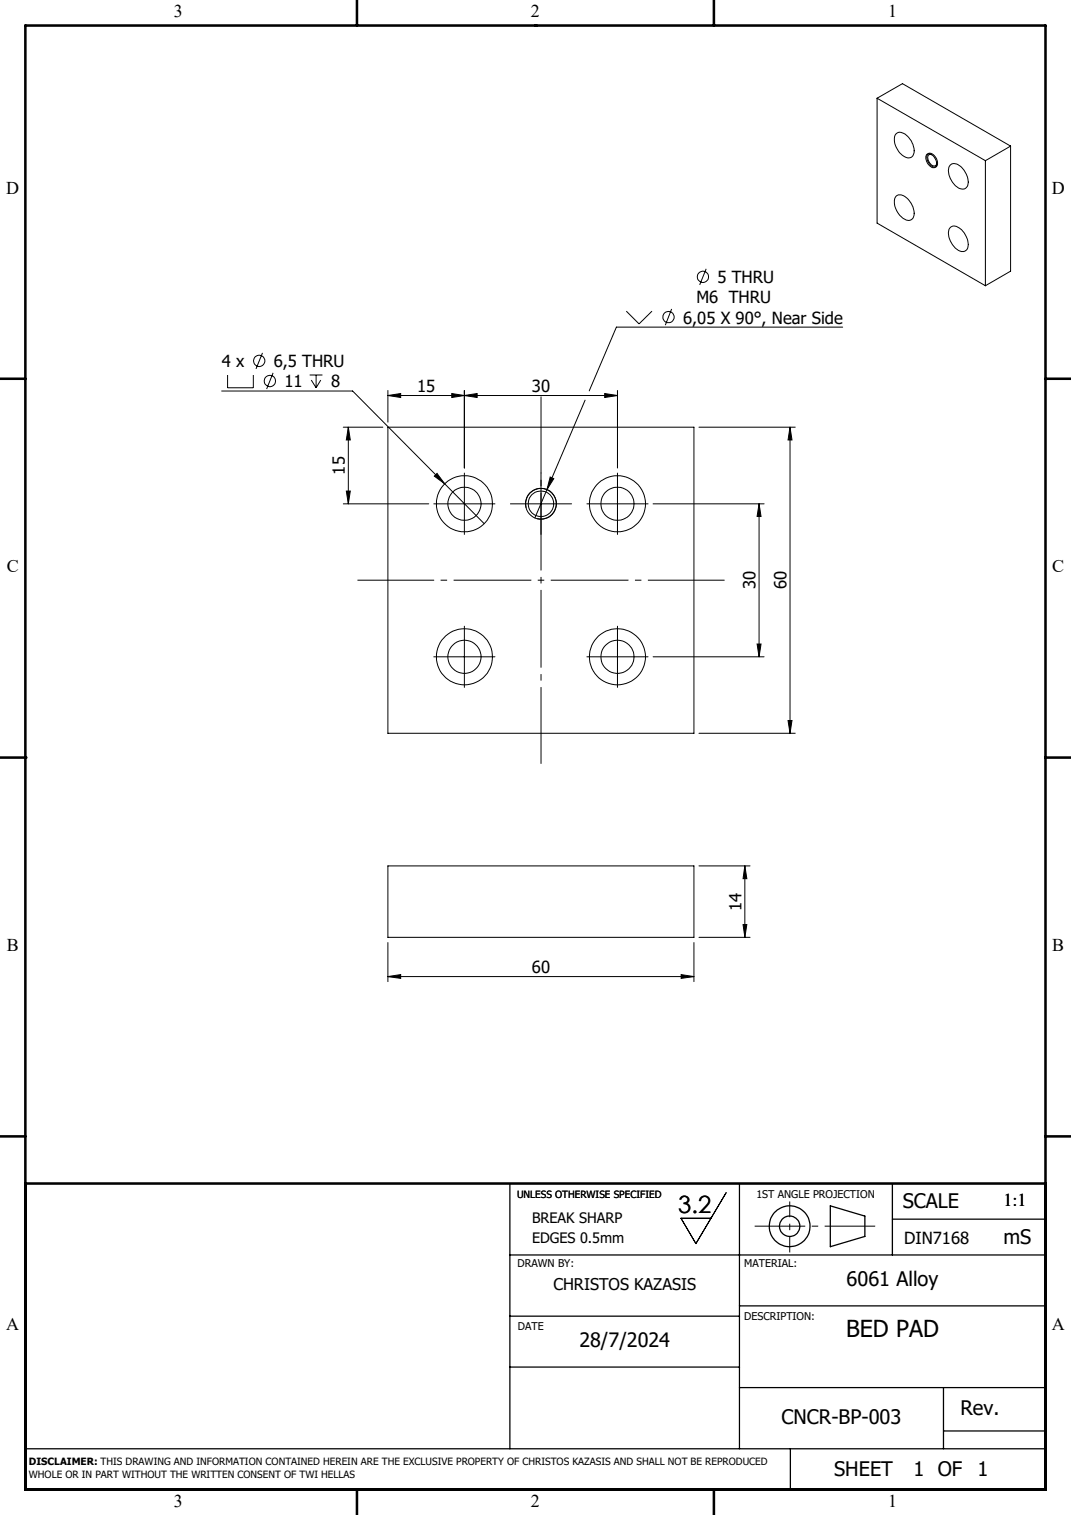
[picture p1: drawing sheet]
<svg xmlns="http://www.w3.org/2000/svg" width="210mm" height="297mm" viewBox="0 0 210 297" stroke-linecap="round" stroke-linejoin="round" font-family="sans-serif">
<g fill="none" stroke="#000" stroke-width=".2">
<path d="M172 19.3l21.2 12.2M172 19.3l5-2.9 21.2 12.2M172 19.3v24.4l21.2 12.3M175.7 38.4a1.59 1.59 0 0 1 2.2 .5 3.7 3.7 0 0 1 1.1 3.9 1.39 1.39 0 0 1-2.1-.2 3.6 3.6 0 0 1-1.3-4zM175.7 26.2a1.89 1.89 0 0 1 2.6 .9 3 3 0 0 1 .6 3.6 1.56 1.56 0 0 1-2.2-.5 3.3 3.3 0 0 1-1-4zM181.8 30.3a1.39 1.39 0 0 1 1.7 1.1l.1 .2a.8 .8 0 0 1 0 .9 .8 .8 0 0 1-.8 .3 2.17 2.17 0 0 1-1.2-2.4zM181.9 30.2a1.18 1.18 0 0 1 1.7 .8l.2 .8a.76 .76 0 0 1-.4 1 .76 .76 0 0 1-1-.5 1.85 1.85 0 0 1-.5-2.1zM182.7 30.3a.59 .59 0 0 0-.7 .2 .59 .59 0 0 0 0 .7l.2 .5a.88 .88 0 0 0 1.4 .6l.1-.3M186.3 32.3a1.8 1.8 0 0 1 2.6 .9 3.1 3.1 0 0 1 .6 3.6 1.8 1.8 0 0 1-2.6-.9 3.1 3.1 0 0 1-.6-3.6zM193.2 31.5v24.5M198.2 28.6v24.6l-5 2.8M198.2 28.6l-5 2.9"/>
<path d="M138.5 52.7l-1.3 3.1M186.3 44.6a1.63 1.63 0 0 1 2.2 .4 3.6 3.6 0 0 1 1.1 3.9 1.41 1.41 0 0 1-2.1-.1 3.6 3.6 0 0 1-1.3-4.1zM43.5 76.7h25.6l18.1 18.2M44.6 73.5v2.5h5.1v-2.5M51.5 69.2l-1.3 3.1M53.6 73.1l-1.3 3.2M60.7 73.5h2.5M61 74.5l1 1.5M62 73.5v2.5M62.9 74.5l-.9 1.5M76.1 77.5l2.5-.4v.8zM76.1 76.5v6.3"/>
<path d="M76.1 77.5h45M88.6 77.1l2.5 .4-2.5 .4zM91.1 77.5l2.5-.4v.8zM91.1 76.5v15.3M114.7 78.5l-7.5 17.5M118.6 77.1l2.5 .4-2.5 .4zM121.1 76.5v15.3M122.8 61l2.5 2.5 2.5-2.5M131.7 60.6l-1.2 3.1M165.2 64.1h-44.3l-5.4 12.5M67.3 83.7h7.8M67.3 98.8h16.8"/>
<path d="M67.9 96.3h.8l-.4 2.5zM68.3 83.7v15.1M68.3 83.7l.4 2.6h-.8zM76.1 83.7h60v60.1h-60zM85.1 98.8h11.9M85.2 93.3l.5-.5 1.5 2.1zM87.2 94.9l7.7 7.8M91.1 92.7v12.1M100.1 98.8h12M103.2 99.6a3 3 0 0 1 2.6-3.9 3 3 0 0 1 3.3 3.3 3 3 0 0 1-3.8 2.7M106.1 92.7v12.1M107.2 96l-2.3 5.5"/>
<path d="M107.9 93.5l.7 .3-1.4 2.2zM115.1 98.8h12M121.1 92.7v12.1M128.1 98.8h21.7M137.1 83.7h18.8M148.8 98.8l.4 2.4h-.8zM148.8 98.8v30M154.9 83.7v60.1M154.9 83.7l.4 2.6h-.8zM85.1 128.8h11.9M91.1 122.8v12M115.1 128.8h12"/>
<path d="M121.1 122.8v12M128.1 128.8h21.7M148.4 126.3h.8l-.4 2.5zM137.1 143.8h18.8M154.5 141.2h.8l-.4 2.6zM76.1 169.8h60v14h-60zM137.1 169.8h10M146 169.8l.4 2.5h-.7zM146 169.8v14M76.1 191.4l2.5-.3v.7zM76.1 184.8v7.6M76.1 191.4h60"/>
<path d="M133.6 191.1l2.5 .3-2.5 .4zM136.1 184.8v7.6M137.1 183.8h10M145.7 181.3h.7l-.4 2.5zM142.4 233.8l-5.9 10-3-5h5.9"/>
<circle cx="137.8" cy="54.3" r="1.09"/>
<circle cx="50.8" cy="70.7" r="1.1"/>
<circle cx="52.9" cy="74.7" r="1.1"/>
<circle cx="131.1" cy="62.2" r="1.12"/>
<circle cx="91.1" cy="98.8" r="5.5"/>
<circle cx="91.1" cy="98.8" r="3.3"/>
<circle cx="106" cy="98.7" r="2.5"/>
<circle cx="106.1" cy="98.8" r="3"/>
<circle cx="121.1" cy="98.8" r="3.3"/>
<circle cx="121.1" cy="98.8" r="5.5"/>
<circle cx="91.1" cy="128.8" r="5.5"/>
<circle cx="91.1" cy="128.8" r="3.3"/>
<circle cx="121.1" cy="128.7" r="3.3"/>
<circle cx="121.1" cy="128.8" r="5.5"/>
</g>
<g fill="none" stroke="#000" stroke-width=".25">
<path d="M100 232v52M145 232v52M162.8 236.4l6.8 2v4l-6.8 2zM175 232v14M175 239h30M100 246h105M100 258h45M145 256h60M100 268h45M145 272h60M185 272v12M5 284h200"/>
<path d="M155 284v8M185 280.5h20"/>
<circle cx="154.8" cy="240.4" r="4"/>
<circle cx="154.8" cy="240.4" r="2"/>
</g>
<path d="M142.1 113.7h-72M106.1 149.7v-72" fill="none" stroke="#000" stroke-width=".2" stroke-dasharray="15.2 1.3 1.3 1.3" stroke-dashoffset=".2" stroke-linecap="butt"/>
<path d="M148 240.4h23.6" fill="none" stroke="#000" stroke-width=".2" stroke-dasharray="15.2 1.3 1.3 1.3" stroke-dashoffset="5.3" stroke-linecap="butt"/>
<path d="M154.9 235.5v10" fill="none" stroke="#000" stroke-width=".2" stroke-dasharray="15.2 1.3 1.3 1.3" stroke-dashoffset="12.1" stroke-linecap="butt"/>
<g fill="none" stroke="#000" stroke-width=".5">
<path d="M5 5h200v287h-200zM70 0v5M105 5h.1M140 0v5M0 74.3h5M205 74.3h5M0 148.5h5M5 148.5h.1M205 148.5h5M0 222.8h5M5 232h200M205 222.8h5"/>
<path d="M70 292v5M105 292h.1M140 292v5M190 292h.1"/>
</g>
<g fill="#000">
<path d="M88.6 77.1l2.5 .4-2.5 .4zM76.1 77.5l2.5-.4v.8z"/>
<path d="M91.1 77.5l2.5-.4v.8zM118.6 77.1l2.5 .4-2.5 .4zM85.2 93.3l2 1.6-1.5-2.1zM107.9 93.5l-.7 2.5 1.4-2.2z"/>
<path d="M67.9 96.3h.8l-.4 2.5zM68.3 83.7l.4 2.6h-.8z"/>
<path d="M148.8 98.8l.4 2.4h-.8zM148.4 126.3h.8l-.4 2.5z"/>
<path d="M154.5 141.2h.8l-.4 2.6zM154.9 83.7l.4 2.6h-.8z"/>
<path d="M133.6 191.1l2.5 .3-2.5 .4zM76.1 191.4l2.5-.3v.7z"/>
<path d="M145.7 181.3h.7l-.4 2.5zM146 169.8l.4 2.5h-.7z"/>
</g>
<text font-size="4.7" x="133" y="237.8">3.2</text>
<text font-size="4.6" x="165.9" y="262">BED PAD</text>
<g font-size="3.9">
<text x="177" y="236.9">SCALE</text>
<text x="196.7" y="243.9">mS</text>
<text x="166" y="252.2">6061 Alloy</text>
<text x="113.6" y="264.1">28/7/2024</text>
<text x="153.2" y="279.2">CNCR-BP-003</text>
<text x="188.3" y="277.3">Rev.</text>
<text x="163.6" y="289.3">SHEET</text>
<text x="179.1" y="289.3">1 OF</text>
<text x="191.7" y="289.3">1</text>
</g>
<g font-size="3.5">
<text x="34.1" y="3.4">3</text>
<text x="104.1" y="3.4">2</text>
<text x="174.1" y="3.4">1</text>
<text x="1.2" y="38">D</text>
<text x="206.2" y="38">D</text>
<text x="1.3" y="112.2">C</text>
<text x="206.3" y="112.2">C</text>
<text x="1.3" y="186.5">B</text>
<text x="206.3" y="186.5">B</text>
<text x="196.7" y="236.4">1:1</text>
<text x="1.2" y="260.7">A</text>
<text x="206.2" y="260.7">A</text>
<text x="34.1" y="295.4">3</text>
<text x="104.1" y="295.4">2</text>
<text x="174.1" y="295.4">1</text>
</g>
<g font-size="3.3">
<text x="136.5" y="59.5">M6 THRU</text>
<text x="140.7" y="55.5">5 THRU</text>
<text x="133.9" y="63.4">6,05 X 90°, Near Side</text>
<text x="43.5" y="72">4 x</text>
<text x="53.7" y="72">6,5 THRU</text>
<text x="55.8" y="75.9">11</text>
<text x="64.9" y="75.9">8</text>
<text x="81.8" y="76.8">15</text>
<text x="104.3" y="76.8">30</text>
<text x="67.6" y="93" transform="rotate(-90 67.6 93)">15</text>
<text x="148.2" y="115.5" transform="rotate(-90 148.2 115.5)">30</text>
<text x="154.2" y="115.5" transform="rotate(-90 154.2 115.5)">60</text>
<text x="145.4" y="178.5" transform="rotate(-90 145.4 178.5)">14</text>
<text x="104.3" y="190.7">60</text>
<text x="177.3" y="243.9">DIN7168</text>
</g>
<text font-size="3.2" x="108.5" y="252.9">CHRISTOS KAZASIS</text>
<g font-size="2.8">
<text x="104.3" y="239.9">BREAK SHARP</text>
<text x="104.3" y="243.7">EDGES 0.5mm</text>
</g>
<g font-size="2.1">
<text x="148.3" y="234.9">1ST ANGLE PROJECTION</text>
<text x="101.5" y="248.3">DRAWN BY:</text>
<text x="145.9" y="248.3">MATERIAL:</text>
<text x="101.5" y="260.7">DATE</text>
<text x="145.9" y="258.7">DESCRIPTION:</text>
</g>
<g font-size="2">
<text x="101.4" y="234.9">UNLESS OTHERWISE SPECIFIED</text>
<text x="5.7" y="287.3">DISCLAIMER: THIS DRAWING AND INFORMATION CONTAINED HEREIN ARE THE EXCLUSIVE PROPERTY OF CHRISTOS KAZASIS AND SHALL NOT BE REPRODUCED</text>
<text x="5.7" y="289.8">WHOLE OR IN PART WITHOUT THE WRITTEN CONSENT OF TWI HELLAS</text>
</g>
</svg>
